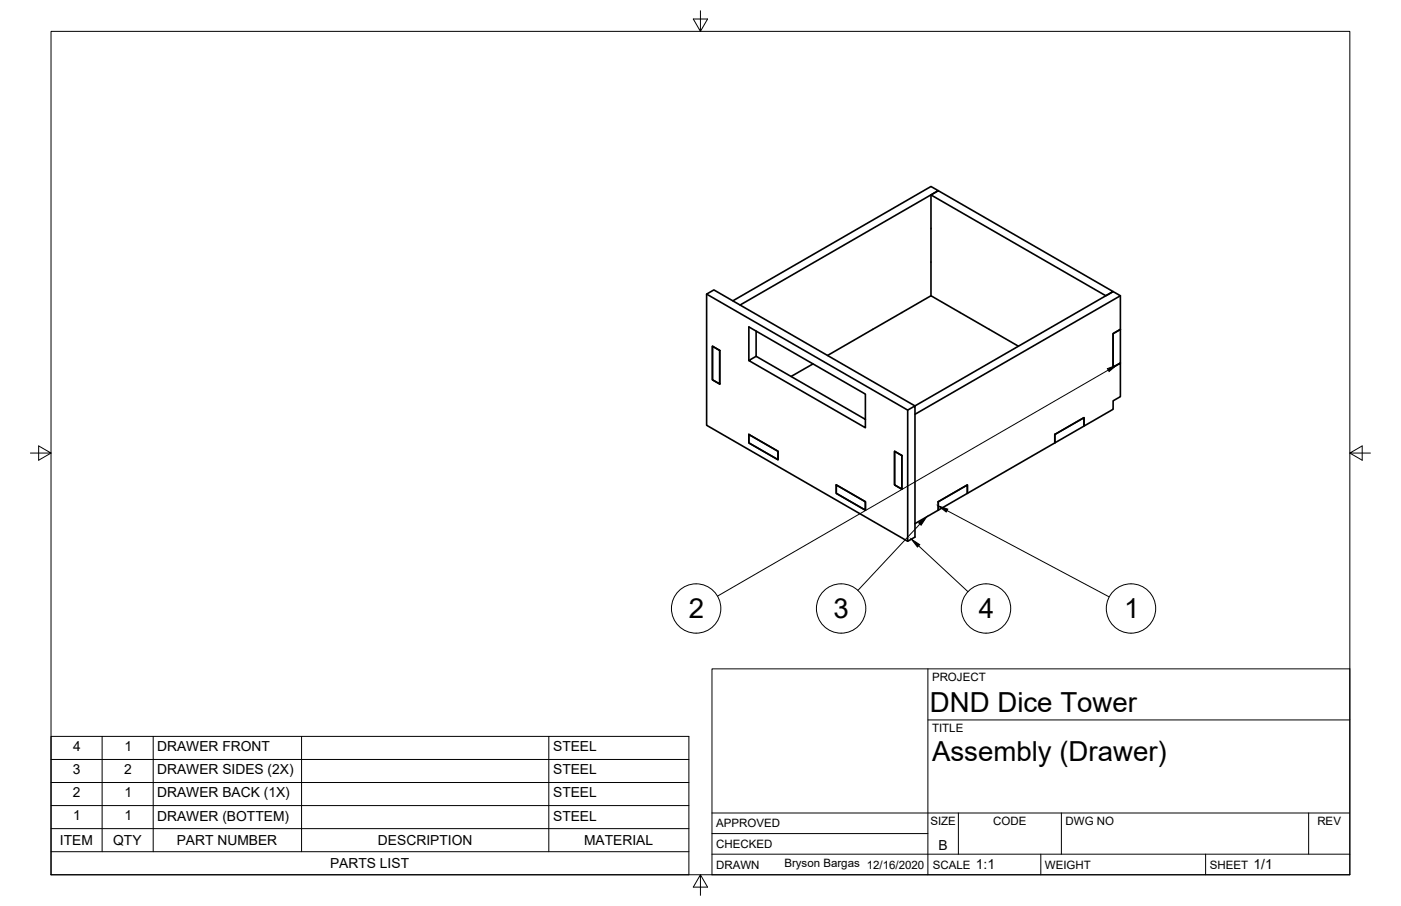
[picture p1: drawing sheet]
<svg xmlns="http://www.w3.org/2000/svg" width="432mm" height="279mm" viewBox="0 0 432 279" stroke-linecap="round" stroke-linejoin="round" font-family="sans-serif">
<!-- layer: Visible -->
<g fill="none" stroke="#000" stroke-width=".51">
<path d="M286.9 60.1l2.3-1.3 53.9 31.1-2.3 1.3zM286.9 60.1v31.1M217.8 90.7l62 35.8 2.2-1.3v40.4l-2.2 1.3-62-35.8v-40.4l2.2-1.3 62 35.8 61.1-35.3 2.2 1.3-63.3 36.6M225.9 92.8l61-35.3 2.3 1.3-61.1 35.3M345.3 91.2v10.4l-2.2 1.3v10.3l2.2-1.2v10.3l-2.2 1.3v2.6l-9 5.2v-2.6l-9 5.2M219.6 106.8l2.2 1.3v10.3l-2.2-1.3zM230.8 111.2v-10.4l35.9 20.7v10.4l-35.9-20.7 2.2-1.3 33.7 19.4M233 102.1v7.8M250.6 112.2l-6.8 3.9M313.9 106.8l-27-15.6-31.8 18.4M343.1 102.9l2.2-1.3v10.4l-2.2 1.2zM230.8 134l9 5.2v2.6l-9-5.2z"/>
<path d="M275.7 139.2l2.3 1.3v10.4l-2.3-1.4zM279.8 126.5v40.4M325.1 134v2.6l-26.9 15.5v-2.6l-9 5.2v2.6l-7.2 4.2M325.1 134l9-5.2v2.6l-9 5.2zM257.7 149.5l9 5.2v2.6l-9-5.2zM289.2 154.7l9-5.2v2.6l-9 5.2z"/>
</g>
<!-- layer: Border -->
<path d="M15.7 9.7h400.3v260.1h-400.3zM215.9 3.3v6.4l-2.2-3.8h4.4l-2.2 3.8M9.4 139.7h6.3l-3.8-2.2v4.4l3.8-2.2M416 139.7l3.8 2.2v-4.4l-3.8 2.2h6.4M215.9 269.8l2.2 3.8h-4.4l2.2-3.8v6.3" fill="none" stroke="#000" stroke-width=".31"/>
<!-- layer: Titleblock -->
<path d="M219.4 206.3h196.6v63.5h-196.6zM286 206.3v63.5M286 222h130M219.4 257.1h66.6M219.4 250.7h196.6M295.4 250.7v12.7M327.1 250.7v12.7M403.3 250.7v12.7M219.4 263.4h196.6M320.8 263.4v6.4M371.6 263.4v6.4" fill="none" stroke="#000" stroke-width=".31"/>
<!-- layer: BOM -->
<g fill="none" stroke="#000" stroke-width=".31">
<path d="M341.6 114.1l-120.5 69.7M291.9 157.5l49.9 26.6M283.1 168.3l15.2 14.2M283.5 161.6l-19.1 20.5M15.7 227.1h196.6v42.7h-196.6zM15.7 234.2h196.6M31.5 227.1v35.6M47.2 227.1v35.6M92.9 227.1v35.6M169.1 227.1v35.6M15.7 255.5h196.6M15.7 248.4h196.6"/>
<path d="M15.7 241.3h196.6M15.7 262.7h196.6"/>
<circle cx="214.6" cy="187.7" r="7.6"/>
<circle cx="259.2" cy="187.7" r="7.6"/>
<circle cx="303.9" cy="187.7" r="7.6"/>
<circle cx="348.6" cy="187.7" r="7.6"/>
</g>
<path d="M341.3 113.7l2.9-1.1-2.4 2zM289.2 156l2.9 1-.5 .9zM280.9 166.3l2.6 1.7-.7 .7zM283.1 161.3l2.5-1.9-1.7 2.6z" fill="#000" stroke="#000" stroke-width=".31"/>
<g font-size="8.5">
<text x="212.3" y="190.7">2</text>
<text x="256.9" y="190.7">3</text>
<text x="301.7" y="190.7">4</text>
<text x="346.5" y="190.7">1</text>
<text x="286.6" y="219.5">DND Dice Tower</text>
<text x="287.3" y="234.6">Assembly (Drawer)</text>
</g>
<g font-size="4.3">
<text x="22.5" y="231.7">4</text>
<text x="38.3" y="231.7">1</text>
<text x="48.4" y="231.7">DRAWER FRONT</text>
<text x="170.5" y="231.7">STEEL</text>
<text x="22.4" y="238.8">3</text>
<text x="38.2" y="238.8">2</text>
<text x="48.4" y="238.8">DRAWER SIDES (2X)</text>
<text x="170.5" y="238.8">STEEL</text>
<text x="22.5" y="245.9">2</text>
<text x="38.3" y="245.9">1</text>
<text x="48.4" y="245.9">DRAWER BACK (1X)</text>
<text x="170.5" y="245.9">STEEL</text>
<text x="22.6" y="253">1</text>
<text x="38.3" y="253">1</text>
<text x="48.4" y="253">DRAWER (BOTTEM)</text>
<text x="170.5" y="253">STEEL</text>
<text x="18.5" y="260.6">ITEM</text>
<text x="34.9" y="260.5">QTY</text>
<text x="54.5" y="260.6">PART NUMBER</text>
<text x="116.5" y="260.6">DESCRIPTION</text>
<text x="180" y="260.6">MATERIAL</text>
<text x="289.2" y="262.1">B</text>
<text x="101.7" y="267.7">PARTS LIST</text>
<text x="300.8" y="268.1">1:1</text>
<text x="386.4" y="268.1">1/1</text>
</g>
<g font-size="3.5">
<text x="287.3" y="210.1">PROJECT</text>
<text x="287.3" y="225.8">TITLE</text>
<text x="220.7" y="255.2">APPROVED</text>
<text x="286.7" y="254.5">SIZE</text>
<text x="306.1" y="254.5">CODE</text>
<text x="328.4" y="254.5">DWG NO</text>
<text x="406" y="254.5">REV</text>
<text x="220.7" y="261.5">CHECKED</text>
<text x="220.7" y="267.9">DRAWN</text>
<text x="241.7" y="267.5">Bryson Bargas 12/16/2020</text>
<text x="287.5" y="267.9">SCALE</text>
<text x="322.1" y="267.9">WEIGHT</text>
<text x="372.9" y="267.9">SHEET</text>
</g>
</svg>
